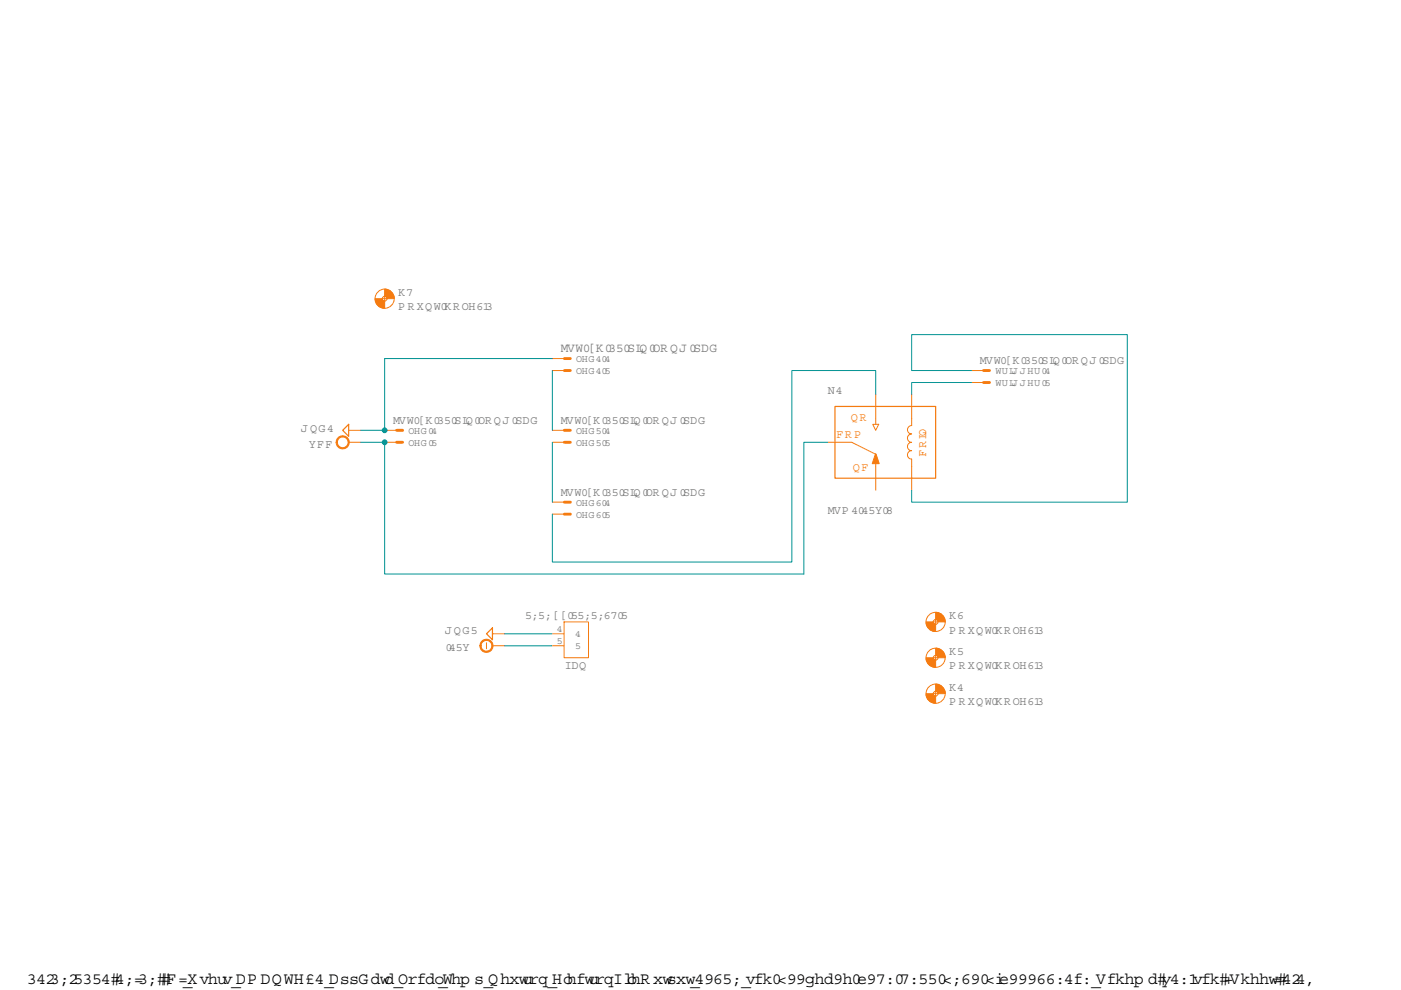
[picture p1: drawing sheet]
<svg xmlns="http://www.w3.org/2000/svg" width="297mm" height="210mm" viewBox="0 0 297 210" stroke-linecap="round" stroke-linejoin="round" font-family="sans-serif">
<path d="M63.1 60.2l176.8 90M239.9 60.2l-176.8 90" fill="none" stroke="#fff" stroke-width=".21"/>
<path d="M198.4 145.1a2.04 2.04 0 0 1 2 2h-1.5l-.1-.3-.4-.2z" fill-rule="evenodd" fill="#f57b10"/>
<path d="M198.4 145.1a2.04 2.04 0 0 1 2 2h-1.5l-.1-.3-.4-.2z" fill="none" stroke="#f57b10" stroke-width=".21"/>
<path d="M196.3 147.1h1.6l.2 .5h.3v1.6a1.99 1.99 0 0 1-2.1-2.1z" fill-rule="evenodd" fill="#f57b10"/>
<g fill="none" stroke="#f57b10" stroke-width=".21">
<path d="M196.3 147.1h1.6l.2 .5h.3v1.6a1.99 1.99 0 0 1-2.1-2.1zM197.9 147.1h1M198.4 146.6v1"/>
<circle cx="198.4" cy="147.1" r="2.03"/>
<circle cx="198.4" cy="147.1" r=".51"/>
</g>
<path d="M198.4 137.5a2.04 2.04 0 0 1 2 2h-1.5l-.1-.3-.4-.2z" fill-rule="evenodd" fill="#f57b10"/>
<path d="M198.4 137.5a2.04 2.04 0 0 1 2 2h-1.5l-.1-.3-.4-.2z" fill="none" stroke="#f57b10" stroke-width=".21"/>
<path d="M196.3 139.5h1.6l.2 .4 .3 .1v1.5a1.99 1.99 0 0 1-2.1-2z" fill-rule="evenodd" fill="#f57b10"/>
<g fill="none" stroke="#f57b10" stroke-width=".21">
<path d="M196.3 139.5h1.6l.2 .4 .3 .1v1.5a1.99 1.99 0 0 1-2.1-2zM197.9 139.5h1M198.4 139v1"/>
<circle cx="198.4" cy="139.5" r="2.03"/>
<circle cx="198.4" cy="139.5" r=".51"/>
</g>
<path d="M198.4 129.9a2.01 2.01 0 0 1 2 2h-1.5l-.2-.4-.3-.1z" fill-rule="evenodd" fill="#f57b10"/>
<path d="M198.4 129.9a2.01 2.01 0 0 1 2 2h-1.5l-.2-.4-.3-.1z" fill="none" stroke="#f57b10" stroke-width=".21"/>
<path d="M196.3 131.9h1.6v.3l.5 .2v1.5a2.02 2.02 0 0 1-2.1-2z" fill-rule="evenodd" fill="#f57b10"/>
<g fill="none" stroke="#f57b10" stroke-width=".21">
<path d="M73.9 91.3h2.6M104.4 134.4h2.6M117 134.4h2.6M117 137h2.6M119.6 131.9h5.2v7.6h-5.2zM196.3 131.9h1.6v.3l.5 .2v1.5a2.02 2.02 0 0 1-2.1-2zM197.9 131.9h1M198.4 131.4v1"/>
<circle cx="198.4" cy="131.9" r="2.03"/>
<circle cx="198.4" cy="131.9" r=".51"/>
</g>
<path d="M73.9 90v2.5l-1.2-1.2zM103.1 134.4l1.3-1.2v2.5z" fill="none" stroke="#f57b10" stroke-width=".25"/>
<path d="M71.8 92.7a1.39 1.39 0 0 1 2.1 .5 1.39 1.39 0 0 1-.9 2 1.39 1.39 0 0 1-1.7-1.4h.2a1.14 1.14 0 0 1 1.6-1 1.14 1.14 0 0 1 .3 1.9 1.14 1.14 0 0 1-1.8-.6l-.1-.3h-.2v-.3z" fill-rule="evenodd" fill="#f57b10"/>
<path d="M71.8 92.7a1.39 1.39 0 0 1 2.1 .5 1.39 1.39 0 0 1-.9 2 1.39 1.39 0 0 1-1.7-1.4h.2a1.14 1.14 0 0 1 1.6-1 1.14 1.14 0 0 1 .3 1.9 1.14 1.14 0 0 1-1.8-.6l-.1-.3h-.2v-.3zM73.9 93.8h2.6M103.1 136.3v1.3" fill="none" stroke="#f57b10" stroke-width=".21"/>
<path d="M102.3 135.9a1.39 1.39 0 0 1 2.1 .5 1.39 1.39 0 0 1-1 1.9 1.39 1.39 0 0 1-1.7-1.3h.3a1.15 1.15 0 0 1 1.7-1 1.15 1.15 0 0 1 .1 2 1.15 1.15 0 0 1-1.8-.7v-.3h-.3l.1-.4z" fill-rule="evenodd" fill="#f57b10"/>
<path d="M175.5 93.8h5.1l5.1 2.6v7.6M185 90h1.3l-.6 1.3zM185.7 83.7v6.3M193.3 83.7v6.6a.89 .89 0 0 0-.9 .8 .89 .89 0 0 0 .9 .9 .89 .89 0 0 0-.9 .9 .89 .89 0 0 0 .9 .9 .89 .89 0 0 0-.9 .9 .89 .89 0 0 0 .9 .9 .89 .89 0 0 0-.9 .9 .89 .89 0 0 0 .9 .9v6.6M102.3 135.9a1.39 1.39 0 0 1 2.1 .5 1.39 1.39 0 0 1-1 1.9 1.39 1.39 0 0 1-1.7-1.3h.3a1.15 1.15 0 0 1 1.7-1 1.15 1.15 0 0 1 .1 2 1.15 1.15 0 0 1-1.8-.7v-.3h-.3l.1-.4zM104.4 137h2.6" fill="none" stroke="#f57b10" stroke-width=".21"/>
<path d="M177 86.2h21.4v15.2h-21.4z" fill="none" stroke="#f57b10" stroke-width=".25"/>
<path d="M185.6 96.3h.1l.7 2h-1.5z" fill-rule="evenodd" fill="#f57b10"/>
<path d="M185.6 96.3h.1l.7 2h-1.5z" fill="none" stroke="#f57b10" stroke-width=".21"/>
<path d="M81.6 61.3a2.04 2.04 0 0 1 2 2.1h-1.5l-.3-.5-.2-.1z" fill-rule="evenodd" fill="#f57b10"/>
<path d="M81.6 61.3a2.04 2.04 0 0 1 2 2.1h-1.5l-.3-.5-.2-.1z" fill="none" stroke="#f57b10" stroke-width=".21"/>
<path d="M79.5 63.4h1.5l.1 .2 .5 .3v1.5a2 2 0 0 1-2.1-2z" fill-rule="evenodd" fill="#f57b10"/>
<g fill="none" stroke="#f57b10" stroke-width=".21">
<path d="M79.5 63.4h1.5l.1 .2 .5 .3v1.5a2 2 0 0 1-2.1-2zM81 63.4h1.1M81.6 62.8v1.1M117.1 78.6h2.6M117.1 76.1h2.6M206 78.6h2.5M81.6 93.8h2.5M81.6 91.3h2.5M117.1 93.8h2.6M117.1 91.3h2.6M206 81.1h2.5M117.1 109.1h2.6"/>
<path d="M117.1 106.5h2.6"/>
<circle cx="81.6" cy="63.4" r="2.03"/>
<circle cx="81.6" cy="63.4" r=".51"/>
</g>
<path d="M119.7 78.6h1.2M119.7 76.1h1.2M208.5 78.6h1.3M84.1 93.8h1.3M84.1 91.3h1.3M119.7 93.8h1.2M119.7 91.3h1.2M208.5 81.1h1.3M119.7 109.1h1.2M119.7 106.5h1.2" fill="none" stroke="#f57b10" stroke-width=".61"/>
<path d="M81.6 76.1v15.2h-5.1" fill="none" stroke="#009292" stroke-width=".21"/>
<circle cx="81.6" cy="91.3" r=".51" fill="#009292"/>
<g fill="none" stroke="#009292" stroke-width=".21">
<path d="M81.6 76.1h35.5M76.5 93.8h5.1v28h88.8M107 134.4h10M107 137h10"/>
<circle cx="81.6" cy="91.3" r=".51"/>
</g>
<circle cx="81.6" cy="93.8" r=".51" fill="#009292"/>
<g fill="none" stroke="#009292" stroke-width=".21">
<path d="M117.1 78.6v12.7M206 78.6h-12.7v-7.6h45.7v35.5h-45.7v-2.5M117.1 93.8v12.7M175.5 93.8h-5.1v28M185.7 83.7v-5.1h-17.8v40.6h-50.8v-10.1M206 81.1h-12.7v2.6"/>
<circle cx="81.6" cy="93.8" r=".51"/>
</g>
<text font-size="3.5" x="5.8" y="208.7">01/08/2021 18:08 C:\Users\AM ANTE~1\AppData\Local\Tem p\Neutron\ElectronFileO utput\16328\sch-966dea6e-b647-4722-9836-9fb6663371c7\Schem a v17.sch (Sheet:1/1)</text>
<text font-size="2.7" fill="#757575" x="118.9" y="74.7">JST-XH-02-PIN-LO NG -PAD</text>
<g font-size="2.5" fill="#757575">
<text x="84.3" y="65.8">M O UNT-HO LE3.0</text>
<text x="84.3" y="62.8">H4</text>
<text x="207.8" y="77.2">JST-XH-02-PIN-LO NG -PAD</text>
<text x="175.5" y="83.7">K1</text>
<text x="83.3" y="89.9">JST-XH-02-PIN-LO NG -PAD</text>
<text x="118.9" y="89.9">JST-XH-02-PIN-LO NG -PAD</text>
<text x="63.8" y="91.7">G ND1</text>
<text x="65.5" y="95">VCC</text>
<text x="118.9" y="105.1">JST-XH-02-PIN-LO NG -PAD</text>
<text x="175.5" y="109.1">JSM 1-12V-5</text>
<text x="111.3" y="131.3">2828XX-2282834-2</text>
<text x="201.2" y="131.3">H3</text>
<text x="94.3" y="134.6">G ND2</text>
<text x="201.2" y="134.4">M O UNT-HO LE3.0</text>
<text x="94.4" y="138.1">-12V</text>
<text x="119.8" y="141.9">FAN</text>
<text x="201.2" y="138.9">H2</text>
<text x="201.2" y="142">M O UNT-HO LE3.0</text>
<text x="201.2" y="146.6">H1</text>
<text x="201.2" y="149.6">M O UNT-HO LE3.0</text>
</g>
<g font-size="2.5" fill="#f57b10">
<text x="180.4" y="89.3">NO</text>
<text x="177.3" y="92.8">CO M</text>
<text x="180.8" y="99.9">NC</text>
<text x="196.3" y="96.9" transform="rotate(-90 196.3 96.9)">CO IL</text>
</g>
<g font-size="2.1" fill="#757575">
<text x="122.2" y="76.8">LED1-1</text>
<text x="122.2" y="79.4">LED1-2</text>
<text x="211.1" y="81.9">TRIG G ER-2</text>
<text x="211.1" y="79.4">TRIG G ER-1</text>
<text x="86.6" y="94.6">LED-2</text>
<text x="86.6" y="92">LED-1</text>
<text x="122.2" y="94.6">LED2-2</text>
<text x="122.2" y="92">LED2-1</text>
<text x="122.2" y="107.3">LED3-1</text>
<text x="122.2" y="109.8">LED3-2</text>
<text x="118" y="134.1">1</text>
<text x="118" y="136.6">2</text>
<text x="121.9" y="135.2">1</text>
<text x="121.9" y="137.7">2</text>
</g>
</svg>
